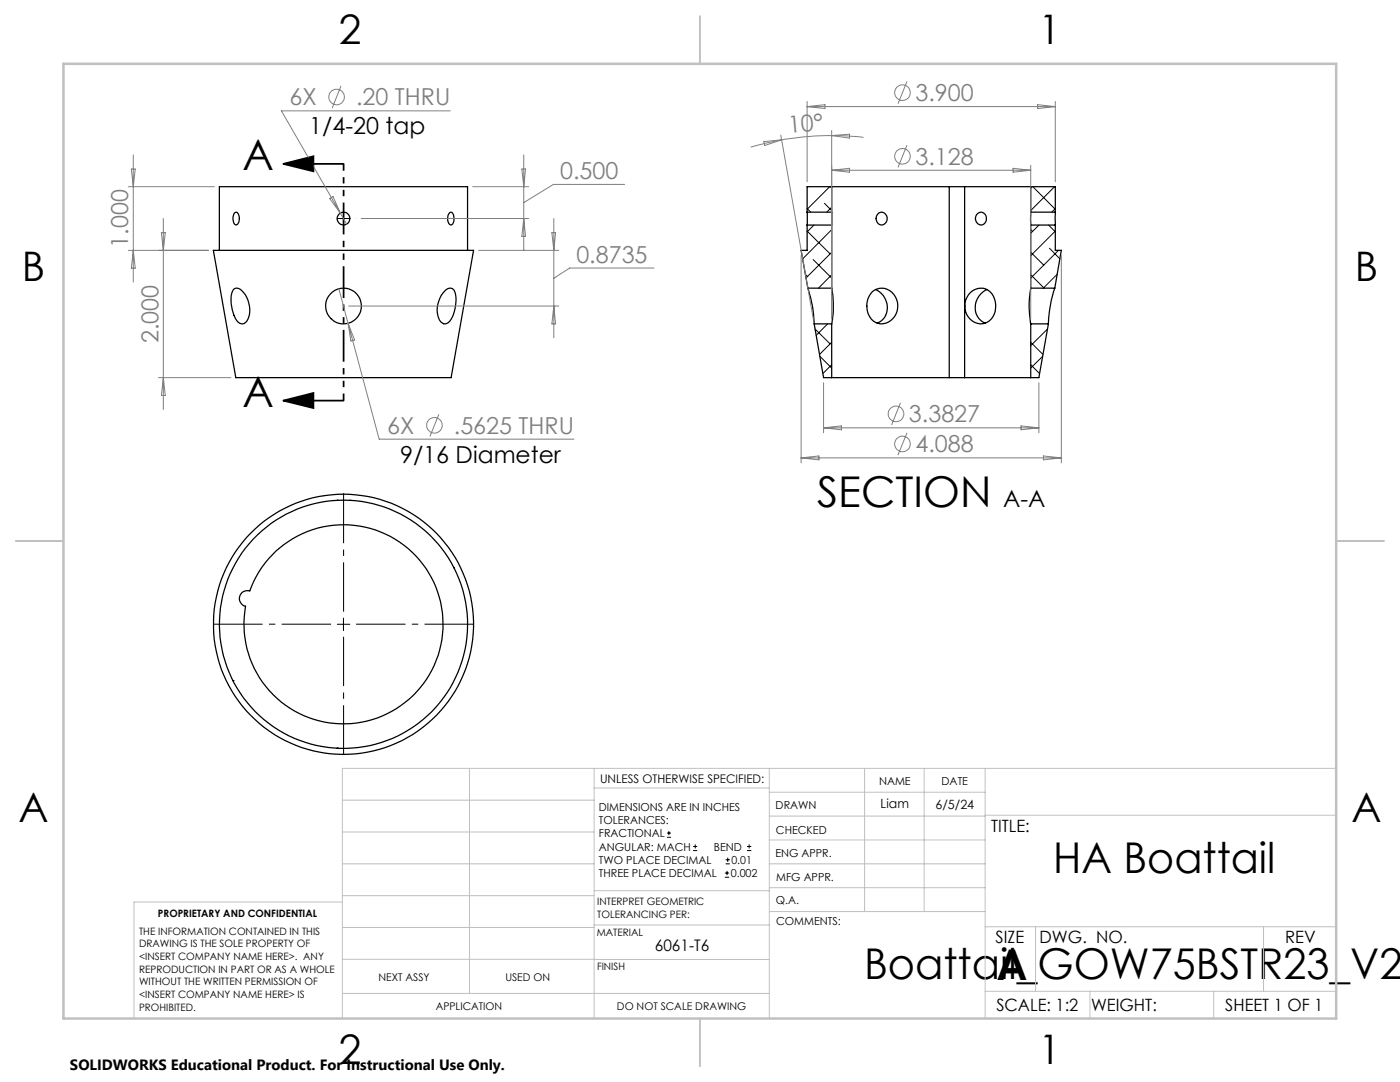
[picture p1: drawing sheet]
<svg xmlns="http://www.w3.org/2000/svg" width="279mm" height="216mm" viewBox="0 0 279 216" stroke-linecap="round" stroke-linejoin="round" font-family="sans-serif">
<g fill="none" stroke="#000" stroke-width=".25">
<path d="M166 37.3h23.4M166 37.3v5M166 37.3h-4.9v5M189.4 37.3h3.1M189.4 37.3v38.1M192.5 37.3h13.2M192.5 37.3v38.1M205.7 37.3v5M205.7 37.3h4.9v5M42.6 50h51.9l-4.5 25.4h-42.9zM43.8 50v-12.7h49.5v12.7M46.6 57.8a1.12 1.12 0 0 1 1.7 .2 5.2 5.2 0 0 1 .9 6.1 1.27 1.27 0 0 1-1.3 .5 1.27 1.27 0 0 1-.9-1 7.4 7.4 0 0 1-.6-5.5z"/>
<path d="M46.7 42.6l.4-.3a1.53 1.53 0 0 1 .5 2.1l-.4 .5a1.13 1.13 0 0 1-.7-1.6zM88.7 58.1a1.17 1.17 0 0 1 1.3-.6 1.17 1.17 0 0 1 .9 1.2 7.3 7.3 0 0 1-1.4 5.6 1.21 1.21 0 0 1-1.3 .2 1.21 1.21 0 0 1-.7-1.1 5.4 5.4 0 0 1 1.2-5.3zM89.8 42.4l.2-.1a1.73 1.73 0 0 1 .1 2.6 1.11 1.11 0 0 1-.7-1.6zM161.1 42.3v2.6M161.1 44.9v5.1h-1.2l1.3 7.5M161.1 44.9h4.9M161.1 42.3h4.9M161.2 57.5a24 24 0 0 1 1.3 7.1M161.2 57.5h4.8M166 57.5a20.1 20.1 0 0 1 0 7.1M166 42.3v2.6M166 44.9v12.6"/>
<path d="M174.1 58.2a3.2 3.2 0 0 1 3.7-.1 3.2 3.2 0 0 1 1.3 3.4 3.2 3.2 0 0 1-4.8 2.6 4.2 4.2 0 0 1-.2-5.9zM174.8 57.8a3.7 3.7 0 0 1 .7 6.5l-.5 .2M175.3 42.5a1.22 1.22 0 0 1 1.6 .5 1.22 1.22 0 0 1-.3 1.6 1.18 1.18 0 0 1-1.6-.2 1.18 1.18 0 0 1 .1-1.6zM193.4 58.6a2.9 2.9 0 0 1 3.2-1 2.9 2.9 0 0 1 2 2.7 3.4 3.4 0 0 1-3 4.3 3.6 3.6 0 0 1-2.2-6zM195.2 42.5a1.19 1.19 0 0 1 1.5 .3 1.19 1.19 0 0 1 0 1.5 1.14 1.14 0 0 1-1.5 .4 1.14 1.14 0 0 1-.5-1.5zM197 57.8a3.7 3.7 0 0 0-.8 6.5l.4 .2M205.7 57.5a20.2 20.2 0 0 0 0 7.1M205.7 42.3v2.6M205.7 57.5h4.8M205.7 44.9v12.6M205.7 44.9h4.9M205.7 42.3h4.9"/>
<path d="M210.5 57.5a25.3 25.3 0 0 0-1.3 7.1M210.6 42.3v2.6M210.6 44.9v5.1h1.2l-1.3 7.5M162.5 64.6l1.9 10.8h1.6M162.5 64.6h3.5M166 75.4h23.4M166 64.6v10.8M189.4 75.4h3.1M192.5 75.4h13.2M205.7 64.6h3.5M205.7 64.6v10.8M209.2 64.6l-1.9 10.8h-1.6"/>
<path d="M67.3 99.8h.1M69.8 99.8h.1M55.1 110a19.9 19.9 0 0 1 31.5 6.2 19.9 19.9 0 0 1-15.5 28.1 19.9 19.9 0 0 1-22.1-23.3 1.59 1.59 0 0 1-1.2-2 1.59 1.59 0 0 1 2-1.1 20.1 20.1 0 0 1 5.3-7.9zM90.6 113.3h.1M46.5 135.8h.1M67.3 149.3h.1"/>
<circle cx="68.5" cy="43.6" r="1.27"/>
<circle cx="68.6" cy="61.1" r="3.6"/>
<circle cx="68.6" cy="124.6" r="24.8"/>
<circle cx="68.6" cy="124.6" r="26"/>
</g>
<g fill="none" stroke="#000" stroke-width=".2">
<path d="M161.1 37.3h.1M165.6 37.3l-4.5 4.5M165.7 37.3l.3 .2M206 37.3l-.3 .2M206.1 37.3l4.4 4.4M210.5 37.3l-4.8 4.7M67.3 43.6h2.5M68.5 42.4v2.5M160.7 54.8l.4 .4M161.1 46.1l4.6 4.6M161.1 41.6l.7 .7M162.3 51.8l3.7 3.7"/>
<path d="M162.5 44.9l-1.4 1.3M164.5 40.6l1.5 1.4M166 45.8l-5.8 5.8M166 50.3l-5.1 5.2M166 54.8l-2.7 2.7M166 41.3l-1 1M205.7 54.8l2.7 2.7M205.7 50.3l2.6 2.6M205.7 45.8l.4 .4M207.4 44.9l-1.7 1.6M209.3 44.9l1.3 1.3M209.4 49.5l2.1 2.1"/>
<path d="M210.6 46.1l-4.9 4.9M210.6 41.6l-.7 .7M211 54.8l-2.8 2.7M211.2 50l-5.5 5.5M162.7 65.7l3 2.9M163.6 71.1l2.4 2.3M165.2 64.6l-2.3 2.3M166 68.3l-2.5 2.4M166 72.8l-1.8 1.7M205.7 72.8l1.8 1.7M205.7 68.3l2.4 2.4M208.1 71.1l-2.4 2.3"/>
<path d="M209.1 65.7l-3.4 3.3M67.3 124.6h2.5M68.5 123.3v2.5M133.1 167.1h.8M133.1 166.2h.8M133.5 165.8v.9M138.3 169.7h.8M138.3 168.9h.8M138.7 168.5v.8M144.7 175h.8M144.7 174.2h.8M144.8 172.4h.9"/>
<path d="M144.8 171.6h.9M145.1 173.8v.8M145.2 171.1v.9M149.1 169.7h.8M149.1 168.9h.8M149.5 168.5v.8"/>
</g>
<g fill="none" stroke="#808080" stroke-width=".2">
<path d="M68.1 17.1l-1.8 4.5M181 16.3l-1.8 4.4M25.6 37.3h17.2M26.2 33.7h.8l-.4 3.6zM26.6 30.9v25.4M65.8 39.6l.7-.4 1.4 3.3zM89.9 22.1h-33.7l11.7 20.4M94.3 37.3h11.2M104.1 33.7h.8l-.4 3.6zM104.5 30.9v19.1M124.7 36.8h-14.2l-6 3.6M152.4 28.3l3.6-.4-3.4 1.1z"/>
<path d="M155.8 27l6.5 36.6M156 27.9l-6.2 1.5M161.1 20.2v16.1M161.1 21.3h49.5M161.1 21.3l3.5-.4v.8zM166 27.1a62.1 62.1 0 0 0-10 .8M166 27.1h3.2l3.1 .3M166 26v37.6M166 27.1l3.5-.3v.8zM166 34h39.7M166 34l3.5-.4v.8zM181 29l-1.8 4.4"/>
<path d="M202.2 33.6l3.5 .4-3.5 .4zM205.7 33v30.6M207.1 20.9l3.5 .4-3.5 .4zM210.6 20.2v16.1M25.6 50h16M26.6 50l.4 3.5h-.8zM32.2 46.4h.8l-.4 3.6zM32.6 43.6v38.1M67.6 57.6l1.9 6.9M67.9 42.5l1.3 2.2M72.1 43.6h33.4M95.5 50h16"/>
<path d="M104.5 43.6l.4 3.6h-.8zM110.1 46.4h.8l-.4 3.6zM110.5 43.6v23.8M130.5 53.5h-16.8l-3.2 2M159.9 51v41.4M211.8 51v41.4M31.6 75.4h14.5M32.6 75.4l.4 3.5h-.8zM69.5 64.5l6.2 23.1h38.8M69.5 64.5l1.3 3.3-.8 .3zM69.6 61.1h41.9M110.5 61.1l.4 3.5h-.8z"/>
<path d="M164.4 76.4v10M207.3 76.4v10M87.6 82.7l-1.8 4.4M159.9 91.4h51.9M159.9 91.4l3.5-.4v.8zM164.4 85.4h42.9M164.4 85.4l3.5-.4v.8zM179.7 80.4l-1.8 4.4M181 86.4l-1.8 4.4M203.8 85l3.5 .4-3.5 .4zM208.2 91l3.6 .4-3.6 .4z"/>
<circle cx="67.2" cy="19.4" r="1.55"/>
<circle cx="180.1" cy="18.5" r="1.55"/>
<circle cx="180.1" cy="31.2" r="1.56"/>
<circle cx="86.7" cy="84.9" r="1.55"/>
<circle cx="178.8" cy="82.6" r="1.55"/>
<circle cx="180.1" cy="88.6" r="1.56"/>
</g>
<path d="M56.6 32.7l5.9-1.5v3zM56.6 32.7h11.9M56.6 79.9l5.9-1.5v3zM56.6 79.9h11.9" fill="none" stroke="#000" stroke-width=".35"/>
<path d="M66.1 43.6h-.1" fill="none" stroke="#000" stroke-width=".2" stroke-dasharray="15.2 1.3 1.3 1.3" stroke-linecap="butt"/>
<path d="M66.1 124.6h-23.5M68.6 122.1v-23.6M68.6 127.1v23.5M71.1 124.6h23.5" fill="none" stroke="#000" stroke-width=".2" stroke-dasharray="15.2 1.3 1.3 1.3" stroke-dashoffset="5.4" stroke-linecap="butt"/>
<path d="M68.6 32.7v47.2" fill="none" stroke="#000" stroke-width=".35" stroke-dasharray="6.3 1.3 1.3 1.3 1.3 1.3" stroke-dashoffset="5" stroke-linecap="butt"/>
<g fill="none" stroke="#c0c0c0" stroke-width=".2">
<path d="M68.3 159.7h50.3M93.7 153.3v44.9M118.6 153.3v49.9M118.6 157.2h34.9M153.5 153.3v49.9M153.5 158.1h43.1M172.5 153.3v28.6M184.4 153.3v28.6M196.6 153.3v49.9M266.7 153.3h-198.4v49.9M68.3 178.7h50.3M68.3 172.4h50.3"/>
<path d="M68.3 166h50.3M68.3 180h-41.6v23.2M118.6 177.7h35M153.5 167.6h43.1M153.5 162.8h43.1M153.5 172.4h43.1M153.5 177.1h43.1M196.6 162.7h70.1M68.3 198.2h85.2M68.3 191.4l85.2 .1M68.3 185.1h50.3M118.6 184.6h35"/>
<path d="M153.6 181.9h43M196.6 197.8h70.1M196.6 184.9h70.1M206.7 184.9v12.9M217.5 197.8v5.4M242.2 197.8v5.4M252.2 184.9v12.9"/>
</g>
<path d="M139.7 3.2v9.5M3.1 107.9h9.6M266.7 107.9h9.5M139.7 203.2v9.6" fill="none" stroke="#c0c0c0" stroke-width=".25"/>
<path d="M12.7 12.7h254v190.5h-254z" fill="none" stroke="#c0c0c0" stroke-width=".5"/>
<path d="M56.6 32.7l5.9-1.5v3zM56.6 79.9l5.9-1.5v3z" fill="#000"/>
<g font-size="8.5">
<text x="48.4" y="33.9">A</text>
<text x="48.4" y="81.1">A</text>
<text x="163.1" y="101.1">SECTION</text>
<text x="210.2" y="174.2">HA Boattail</text>
<text x="172.4" y="195.4">Boattail_GOW75BSTR23_V2.</text>
<text x="198.9" y="195.5">A</text>
</g>
<g font-size="8.1">
<text x="67.6" y="8.9">2</text>
<text x="207.3" y="8.9">1</text>
<text x="4.4" y="56.2">B</text>
<text x="270.4" y="56.2">B</text>
<text x="3.7" y="164.1">A</text>
<text x="269.7" y="164.1">A</text>
<text x="67.6" y="212.4">2</text>
<text x="207.3" y="212.4">1</text>
</g>
<g font-size="4.7" fill="#808080">
<text x="57.8" y="21">6X</text>
<text x="71" y="21">.20 THRU</text>
<text x="182.7" y="20.2">3.900</text>
<text x="157.4" y="26.5" transform="rotate(-5 157.4 26.5)">10°</text>
<text x="111.8" y="35.7">0.500</text>
<text x="182.7" y="32.9">3.128</text>
<text x="25.6" y="49.4" transform="rotate(-90 25.6 49.4)">1.000</text>
<text x="115" y="52.4">0.8735</text>
<text x="31.6" y="68.5" transform="rotate(-90 31.6 68.5)">2.000</text>
<text x="77.3" y="86.6">6X</text>
<text x="90.6" y="86.6">.5625 THRU</text>
<text x="181.4" y="84.3">3.3827</text>
<text x="182.7" y="90.3">4.088</text>
</g>
<g font-size="4.7">
<text x="61.7" y="26.8">1/4-20 tap</text>
<text x="79.8" y="92.4">9/16 Diameter</text>
<text x="200.2" y="101.1">A-A</text>
</g>
<g font-size="3.4">
<text x="197.8" y="166">TITLE:</text>
<text x="198.7" y="188.1">SIZE</text>
<text x="207.5" y="188.1">DWG. NO.</text>
<text x="256.5" y="188.2">REV</text>
<text x="198.8" y="201.7">SCALE: 1:2</text>
<text x="217.7" y="201.8">WEIGHT:</text>
<text x="244.5" y="201.7">SHEET 1 OF 1</text>
</g>
<text font-size="3.2" x="130.7" y="189.8">6061-T6</text>
<text font-size="3" x="14" y="213.5">SOLIDWORKS Educational Product. For Instructional Use Only.</text>
<g font-size="2.5">
<text x="175.8" y="161.3">Liam</text>
<text x="186.7" y="161.4">6/5/24</text>
</g>
<text font-size="2.4" x="119.8" y="156.2">UNLESS OTHERWISE SPECIFIED:</text>
<g font-size="2.2">
<text x="119.5" y="161.8">DIMENSIONS ARE IN INCHES</text>
<text x="154.8" y="161.4">DRAWN</text>
<text x="175.4" y="156.6">NAME</text>
<text x="187.9" y="156.7">DATE</text>
<text x="119.5" y="164.4">TOLERANCES:</text>
<text x="119.5" y="167.1">FRACTIONAL</text>
<text x="154.9" y="166.3">CHECKED</text>
<text x="119.5" y="169.7">ANGULAR: MACH</text>
<text x="119.5" y="172.4">TWO PLACE DECIMAL</text>
<text x="142.5" y="169.7">BEND</text>
<text x="146" y="172.4">0.01</text>
<text x="154.8" y="171">ENG APPR.</text>
<text x="119.5" y="175">THREE PLACE DECIMAL</text>
<text x="145.8" y="175">0.002</text>
<text x="154.9" y="175.7">MFG APPR.</text>
<text x="154.9" y="180.4">Q.A.</text>
<text x="154.9" y="184.6">COMMENTS:</text>
</g>
<g font-size="2.1">
<text x="75.5" y="195.7">NEXT ASSY</text>
<text x="100.9" y="195.7">USED ON</text>
<text x="86.9" y="201.5">APPLICATION</text>
<text x="123.1" y="201.6">DO NOT SCALE DRAWING</text>
</g>
<g font-size="2">
<text x="31.5" y="182.9">PROPRIETARY AND CONFIDENTIAL</text>
<text x="119.2" y="180.6">INTERPRET GEOMETRIC</text>
<text x="119.2" y="183.1">TOLERANCING PER:</text>
<text x="27.8" y="186.5">THE INFORMATION CONTAINED IN THIS</text>
<text x="27.8" y="189">DRAWING IS THE SOLE PROPERTY OF</text>
<text x="27.8" y="191.6">&lt;INSERT COMPANY NAME HERE&gt;. ANY</text>
<text x="119.1" y="186.7">MATERIAL</text>
<text x="27.8" y="194.1">REPRODUCTION IN PART OR AS A WHOLE</text>
<text x="27.8" y="196.6">WITHOUT THE WRITTEN PERMISSION OF</text>
<text x="119.1" y="193.5">FINISH</text>
<text x="27.8" y="199.1">&lt;INSERT COMPANY NAME HERE&gt; IS</text>
<text x="27.8" y="201.7">PROHIBITED.</text>
</g>
</svg>
